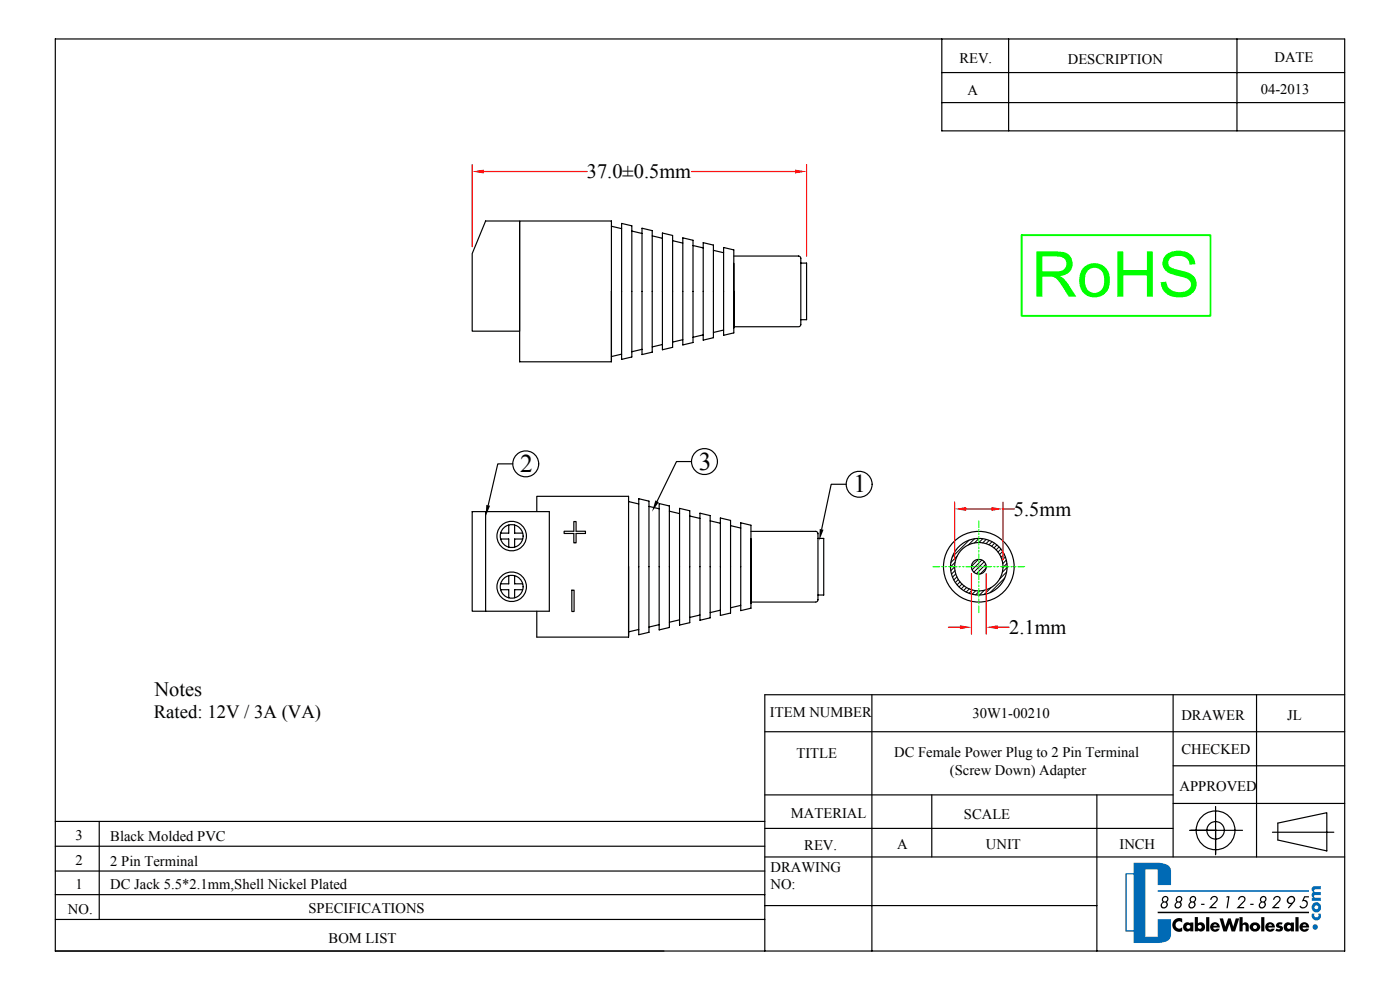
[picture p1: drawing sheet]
<svg xmlns="http://www.w3.org/2000/svg" width="297mm" height="210mm" viewBox="0 0 297 210" stroke-linecap="round" stroke-linejoin="round" font-family="sans-serif">
<g fill="none" stroke="#000" stroke-width=".25">
<path d="M11.7 8.3h273.6v193.4h-273.6zM199.8 15.4h85.5M199.8 8.3v19.5h85.5M214 8.3v19.5M262.5 8.3v19.5M199.8 21.8h85.5M162.3 155.2h123M185 147.3v54.4M248.9 147.4v34.4M266.6 147.4v34.4M285.3 147.4l-123-.1v54.4M11.7 179.5h150.6"/>
<path d="M11.7 174.2h150.6M21.1 174.2v20.8M162.3 175.7h86.6M162.3 168.6h86.6M197.7 168.6v13.2M232.7 168.6v33.1M248.9 170.4h36.4M248.9 162.4h36.4M252.4 176.1h11.2M257.9 171.1v10.2M270 176.5h13M271.1 174.6l10.4-2.2v8.1l-10.4-2.3"/>
<path d="M11.7 189.7h150.6M11.7 195h150.6M162.3 181.8h123M162.3 192.1h70.4"/>
<circle cx="257.9" cy="176.1" r="4.1"/>
<circle cx="257.9" cy="176.1" r="1.86"/>
</g>
<path d="M216.8 49.9h40v17.1h-40z" fill="none" stroke="#0f0" stroke-width=".4"/>
<path d="M273.1 196.6a.41 .41 0 0 0 .8 0 .41 .41 0 0 0-.8 0zM272.7 195.9l.6-.3 .6 .2v-.1h.7v1.8h-.7v-.2a.96 .96 0 0 1-1.4-.1 .96 .96 0 0 1 .2-1.3zM254.2 196.6a.41 .41 0 0 0 .8 0 .41 .41 0 0 0-.8 0zM253.5 194.5v3h.7v-.2a.94 .94 0 0 0 1.2-.1 .94 .94 0 0 0 0-1.3 .94 .94 0 0 0-1.2-.1v-1.3zM251.7 196.6a.45 .45 0 0 0 .9 0 .45 .45 0 0 0-.9 0zM251.3 195.9l.7-.3 .5 .2v-.1h.7v1.8h-.7v-.2a.96 .96 0 0 1-1.3-.1 .96 .96 0 0 1 .1-1.3zM265.9 196.6a.42 .42 0 0 0 .8 0 .42 .42 0 0 0-.8 0zM265.5 195.9a1.08 1.08 0 0 0 .5 1.7 1.08 1.08 0 0 0 1.4-1 1.15 1.15 0 0 0-.7-.9 1.15 1.15 0 0 0-1.2 .2zM249.5 191.9a.5 .5 0 0 0 1 0 .5 .5 0 0 0-1 0zM246.5 191.9a.5 .5 0 0 0 1 0 .5 .5 0 0 0-1 0zM246.8 190.7a.46 .46 0 0 0 .9 0 .46 .46 0 0 0-.9 0zM249.7 190.7a.46 .46 0 0 0 .9 0 .46 .46 0 0 0-.9 0zM252.4 191.9a.5 .5 0 0 0 1 0 .5 .5 0 0 0-1 0zM252.7 190.7a.46 .46 0 0 0 .9 0 .46 .46 0 0 0-.9 0zM267.4 191.9a.5 .5 0 0 0 1 0 .5 .5 0 0 0-1 0zM267.6 190.7a.46 .46 0 0 0 .9 0 .46 .46 0 0 0-.9 0zM273.4 190.9a.6 .6 0 0 0 1.2 0 .6 .6 0 0 0-1.2 0zM263 194.5v3h.7v-1a.31 .31 0 0 1 .3-.4 .31 .31 0 0 1 .3 .4v1h.7v-1.2a.72 .72 0 0 0-.6-.7 .72 .72 0 0 0-.7 .3v-1.4zM267.6 194.5v3h.7v-3zM258.8 194.8h.7l.5 1.8 .6-1.8h.5l.6 1.8 .5-1.8h.7l-.8 2.8h-.8l-.4-1.6-.6 1.6h-.7zM249.1 195.2a1.47 1.47 0 0 0-.1 1.8 1.47 1.47 0 0 0 1.8 .5v-.9a.78 .78 0 0 1-1.1 .2 .78 .78 0 0 1 0-1.2 .78 .78 0 0 1 1.1 .1v-.9a1.46 1.46 0 0 0-1.7 .4zM255.9 194.5v3h.7v-3zM257.1 195.9a1.03 1.03 0 0 1 1.1-.2 1.03 1.03 0 0 1 .6 1h-1.4l.3 .4 1.1-.1a1.03 1.03 0 0 1-1.5 .5 1.03 1.03 0 0 1-.2-1.6zM257.5 196.2v.1h.7l-.4-.3zM268.8 195.9a1.03 1.03 0 0 1 1.1-.2 1.03 1.03 0 0 1 .6 1h-1.4l.3 .4 1.1-.1a1.03 1.03 0 0 1-1.5 .5 1.03 1.03 0 0 1-.2-1.6zM269.2 196.2l-.1 .1h.8l-.4-.3zM271 195.8a.64 .64 0 0 0-.2 .8 .64 .64 0 0 0 .8 .3l-.2 .2-.5-.2-.3 .5a.92 .92 0 0 0 1 .2 .92 .92 0 0 0 .6-.9l-.8-.5 .5-.1 .3-.4-.6-.1zM274.9 194.5v3h.6v-3zM276 195.9a1.03 1.03 0 0 1 1.2-.2 1.03 1.03 0 0 1 .6 1h-1.4l.3 .4 1-.1a1.03 1.03 0 0 1-1.5 .5 1.03 1.03 0 0 1-.2-1.6zM276.5 196.2l-.1 .1h.8l-.2-.2zM245.6 193.4h32.1v.3h-32.1zM254.9 191.7h.7v.2h-.7zM265.3 191.7h.7v.2h-.7zM252.6 190.3l-.2 .5 .2 .5a.77 .77 0 0 0-.1 1.3 .77 .77 0 0 0 1.2-.6l-.2-.7a.68 .68 0 0 0 .2-1 .68 .68 0 0 0-1.1 0zM249.7 190.3l-.2 .5 .2 .5a.77 .77 0 0 0-.2 1.3 .77 .77 0 0 0 1.2-.6l-.2-.7a.68 .68 0 0 0 .2-1 .68 .68 0 0 0-1 0zM246.7 190.3l-.2 .5 .2 .5a.77 .77 0 0 0-.1 1.3 .77 .77 0 0 0 1.2-.6l-.2-.7a.68 .68 0 0 0 .2-1 .68 .68 0 0 0-1.1 0zM257.1 190.2l-.3 .6h.3a.52 .52 0 0 1 .6-.5 .52 .52 0 0 1 .3 .7l-1.5 1.6h1.6v-.2h-1l1.1-1.2a.74 .74 0 0 0-.1-1 .74 .74 0 0 0-1 0zM260.3 190.1h.6l-.4 2.5h-.3l.4-2.3h-.4zM263 190.2l-.3 .6h.2a.52 .52 0 0 1 .7-.5 .52 .52 0 0 1 .3 .7l-1.6 1.6h1.7v-.2h-1l1.1-1.2a.74 .74 0 0 0-.1-1 .74 .74 0 0 0-1 0zM267.5 190.3l-.2 .5 .2 .5a.77 .77 0 0 0-.1 1.3 .77 .77 0 0 0 1.2-.6l-.2-.7a.68 .68 0 0 0 .2-1 .68 .68 0 0 0-1.1 0zM270.4 190.2l-.3 .6h.3a.52 .52 0 0 1 .6-.5 .52 .52 0 0 1 .4 .7l-1.6 1.6h1.6v-.2h-1l1.2-1.2a.74 .74 0 0 0-.1-1 .74 .74 0 0 0-1.1 0zM273.3 190.4a.77 .77 0 0 0-.2 .9 .77 .77 0 0 0 .8 .4l-.6 .8 .2 .2 .6-.8a1.24 1.24 0 0 0 .6-1.5l-.3-.3-.5-.1zM276.7 190.1h1v.2h-.8l-.3 .6a.89 .89 0 0 1 1 .9 .89 .89 0 0 1-1 .9l-.7-.2-.2-.3 .2-.1a.65 .65 0 0 0 .9 .3 .65 .65 0 0 0 .3-.8 .65 .65 0 0 0-.7-.4l-.2 .1z" fill-rule="evenodd" fill="#000"/>
<path d="M278.4 188.2l-.1 .6 .4 .4a.69 .69 0 0 0-.1 1.2h-.3v.7h2v-.7h-1.2l-.3-.3 .3-.3h1.2v-.6h-1.2l-.3-.3 .3-.3h1.2v-.6h-1.4zM278.2 192.4a1.05 1.05 0 0 0 2.1 0 1.05 1.05 0 0 0-2.1 0zM278.9 192.4a.41 .41 0 0 1 .8 0 .41 .41 0 0 1-.8 0zM278.4 193.8a1.01 1.01 0 0 0 .9 1.4 1.01 1.01 0 0 0 .9-1.4h-.5a.48 .48 0 0 1-.1 .6 .48 .48 0 0 1-.6 0 .48 .48 0 0 1-.1-.6zM278.5 196.6a.57 .57 0 0 0 1.1 0 .57 .57 0 0 0-1.1 0zM245.6 188.8v.3h32.1v-.3zM240.5 183v17h5.4a2.58 2.58 0 0 0 2.5-1.4l.1-3.6h-2.9v3.7h-2.6v-14.3h2.6v3.3h2.9v-3a2 2 0 0 0-2.2-1.7zM238.8 185.2v12.4h1.7v-.3h-1.4v-11.8h1.4v-.3z" fill-rule="evenodd" fill="#006ab5"/>
<g fill="none" stroke="#000" stroke-width=".25">
<path d="M103 46.9h7.3v23.3h-10.1v-16.4zM110.3 46.9h19.4v29.8h-19.4zM129.7 48l2.2 .5M131.9 47.4l2.2 .5v27.8l-2.2 .5zM134.1 49l2.1 .5M136.2 48.4l2.2 .5v25.8l-2.2 .5zM138.4 50l2.2 .5M140.6 49.4l2.1 .5v23.8l-2.1 .5zM142.7 51.1l2.2 .5M144.9 50.4l2.1 .6v21.6l-2.1 .6zM147 52.1l2.2 .5M149.2 51.5l2.2 .5v19.6l-2.2 .5z"/>
<path d="M151.4 53.1l2.1 .5M153.5 52.5l2.2 .5v17.6l-2.2 .5zM155.7 54.3h13.7l.4 .2 .1 .3v14l-.1 .4-.4 .1h-13.7M169.9 55.8h1.2v12h-1.2M131.9 75.1l-2.2 .5M136.2 74.1l-2.1 .5M140.6 73.1l-2.2 .5M144.9 72l-2.2 .6M149.2 71l-2.2 .5M153.5 70l-2.1 .5M155.7 61.8v7.7v-7.7M108.8 98.4h-3.2l-2 8.8"/>
<path d="M146.7 97.9h-3.2l-4.1 8.4M100.2 108.5h16.4v21.1h-16.4zM103 108.5v21.1M106.2 114.3h1.7v1.7M107.9 111.4v1.7h-1.7M109.2 111.4v1.7h1.7M110.9 114.3h-1.7v1.7M113.9 108.5v-3.2h19.5v29.8h-19.5v-5.5M119.7 112.7h2.1v-2.1h.4v2.1h2v.5h-2v1.9h-.4v-1.9h-2.1zM133.4 106.4l2.1 .5M135.5 105.8l2.2 .5v27.8l-2.2 .5zM137.7 107.4l2.2 .5"/>
<path d="M139.9 106.8l2.1 .5v25.8l-2.1 .5zM142 108.4l2.2 .5M144.2 107.8l2.2 .5v23.8l-2.2 .5zM146.4 109.4l2.1 .6M148.5 108.8l2.2 .6v21.6l-2.2 .6zM150.7 110.5l2.1 .5M152.8 109.9l2.2 .5v19.6l-2.2 .5zM155 111.5l2.2 .5M157.2 110.9l2.1 .5v17.6l-2.1 .5zM159.3 112.7h13.8l.3 .1 .2 .4v14l-.2 .3-.3 .2h-13.8M173.6 114.2h1.2v12h-1.2M179.5 102.7h-3.1l-2.1 9.6"/>
<path d="M106.2 125.1h1.7v1.7M107.9 122.1v1.7h-1.7M109.2 122.1v1.7h1.7M110.9 125.1h-1.7v1.7M121.3 125.2h.5v4.5h-.5zM135.5 133.5l-2.1 .5M139.9 132.5l-2.2 .5M144.2 131.5l-2.2 .5M148.5 130.4l-2.1 .6M152.8 129.4l-2.1 .5M157.2 128.4l-2.2 .5M159.3 120.2v7.7v-7.7"/>
<path d="M11.7 184.7h150.6"/>
<circle cx="111.6" cy="98.4" r="2.75"/>
<circle cx="149.5" cy="97.9" r="2.75"/>
<circle cx="108.6" cy="113.7" r="2.42"/>
<circle cx="108.6" cy="113.7" r="3.1"/>
<circle cx="182.3" cy="102.7" r="2.75"/>
<circle cx="108.6" cy="124.4" r="2.42"/>
<circle cx="108.6" cy="124.5" r="3.1"/>
</g>
<path d="M103.2 107.1l.8 .2-1 2.3zM139.1 106.1l.7 .4-1.4 2zM173.9 112.2l.8 .2-.9 2.3z" fill="#000"/>
<path d="M100.2 34.9v17.4M102.6 36.4h22M146.7 36.4h22M171.1 34.9v19.4" fill="none" stroke="#f00" stroke-width=".25"/>
<g fill="#f00">
<path d="M100.2 36.4l2.4-.4v.8z"/>
<path d="M168.7 36l2.4 .4-2.4 .4z"/>
</g>
<g fill="none" stroke="#000" stroke-width=".25">
<circle cx="207.7" cy="120.2" r="7.5"/>
<circle cx="207.7" cy="120.2" r="1.56"/>
<circle cx="207.7" cy="120.2" r="5.1"/>
<circle cx="207.7" cy="120.2" r="6"/>
</g>
<g fill="none" stroke="#000" stroke-width=".21">
<path d="M202.6 119.3l-.9 .9M203.1 118l-1.3 1.3M205.6 114.6l-3.6 3.5M206.8 114.3l-1.3 1.3M207.6 118.6l-1.5 1.5M207.7 114.2l-.9 1M208.3 118.8l-2 2M208.5 114.3l-.8 .8M208.8 119.1l-2.2 2.2M209.2 119.7l-2 2M209.2 114.4l-.7 .7M209.9 114.6l-.7 .7"/>
<path d="M210.5 114.9l-.7 .6M211 115.2l-.6 .6M211.5 115.6l-.6 .6M212 116l-.6 .6M212.4 116.5l-.6 .6M212.7 117l-.6 .6M213.1 117.5l-.7 .7M213.3 118.1l-.7 .7M213.5 118.8l-.7 .7M213.7 119.5l-.9 .9M202.6 120.2l-.9 .8M202.6 121l-.7 .8"/>
<path d="M202.8 121.7l-.7 .7M203 122.4l-.6 .6M203.3 122.9l-.6 .6M203.7 123.4l-.6 .6M204.1 123.9l-.6 .6M204.6 124.3l-.6 .6M205.1 124.6l-.6 .7M205.7 124.9l-.7 .7M206.3 125.1l-.7 .7M207 125.3l-.7 .7M207.9 125.3l-.9 .9M208.8 125.2l-1 1"/>
<path d="M209.2 120.5l-1.2 1.2M210.3 124.6l-1.5 1.5M213.2 122.6l-3.1 3.1M213.6 121.3l-1.5 1.5M213.7 120.4l-1 1"/>
</g>
<path d="M202.6 106.5v12.2M205 107.9h5.4M212.8 106.5v12.2M212.8 107.9h2.5" fill="none" stroke="#f00" stroke-width=".25"/>
<g fill="#f00">
<path d="M202.6 107.9l2.4-.4v.9z"/>
<path d="M210.4 107.5l2.4 .4-2.4 .5z"/>
</g>
<path d="M201.2 133h2.5M206.1 121.7v12.8M209.2 121.7v12.8M211.7 133h2.4" fill="none" stroke="#f00" stroke-width=".25"/>
<g fill="#f00">
<path d="M203.7 132.6l2.4 .4-2.4 .4z"/>
<path d="M209.2 133l2.5-.4v.8z"/>
</g>
<path d="M207.7 110.5v19.4M197.9 120.2h19.5" fill="none" stroke="#0f0" stroke-width=".21" stroke-dasharray="1.8 .4 .4 .4 .4 .4" stroke-dashoffset=".4"/>
<path d="M271.1 174.6v3.6" fill="none" stroke="#000" stroke-width=".25"/>
<text font-size="13.4" fill="#0f0" x="218.9" y="62.9">RoHS</text>
<g font-size="5.4">
<text x="110.4" y="100.1">2</text>
<text x="148.3" y="99.6">3</text>
<text x="181.1" y="104.4">1</text>
</g>
<g font-size="4.3">
<text x="124.5" y="37.8">37.0±0.5mm</text>
<text x="215.1" y="109.4">5.5mm</text>
<text x="214.1" y="134.5">2.1mm</text>
<text x="32.8" y="147.7">Notes</text>
</g>
<text font-size="4" x="32.6" y="152.3">Rated: 12V / 3A (VA)</text>
<g font-size="3.1">
<text x="203.6" y="13.4">REV.</text>
<text x="226.6" y="13.5">DESCRIPTION</text>
<text x="270.4" y="13.3">DATE</text>
<text x="205.3" y="20">A</text>
<text x="267.5" y="19.9">04-2013</text>
<text x="163.4" y="152.2">ITEM NUMBER</text>
<text x="206.3" y="152.3">30W1-00210</text>
<text x="250.7" y="152.6">DRAWER</text>
<text x="273.1" y="152.7">JL</text>
<text x="169" y="160.8">TITLE</text>
<text x="189.7" y="160.6">DC Female Power Plug to 2 Pin Terminal</text>
<text x="250.7" y="160">CHECKED</text>
<text x="201.5" y="164.4">(Screw Down) Adapter</text>
<text x="250.3" y="167.8">APPROVED</text>
<text x="167.8" y="173.6">MATERIAL</text>
<text x="204.5" y="173.6">SCALE</text>
<text x="16" y="178.1">3</text>
<text x="23.4" y="178.3">Black Molded PVC</text>
<text x="16" y="183.4">2</text>
<text x="23.4" y="183.6">2 Pin Terminal</text>
<text x="163.5" y="185">DRAWING</text>
<text x="170.6" y="180.3">REV.</text>
<text x="190.4" y="180.1">A</text>
<text x="209.2" y="180.1">UNIT</text>
<text x="237.5" y="180.1">INCH</text>
<text x="16" y="188.6">1</text>
<text x="23.4" y="188.6">DC Jack 5.5*2.1mm,Shell Nickel Plated</text>
<text x="163.5" y="188.6">NO:</text>
<text x="14.4" y="193.8">NO.</text>
<text x="65.5" y="193.7">SPECIFICATIONS</text>
<text x="69.7" y="200.1">BOM LIST</text>
</g>
</svg>
